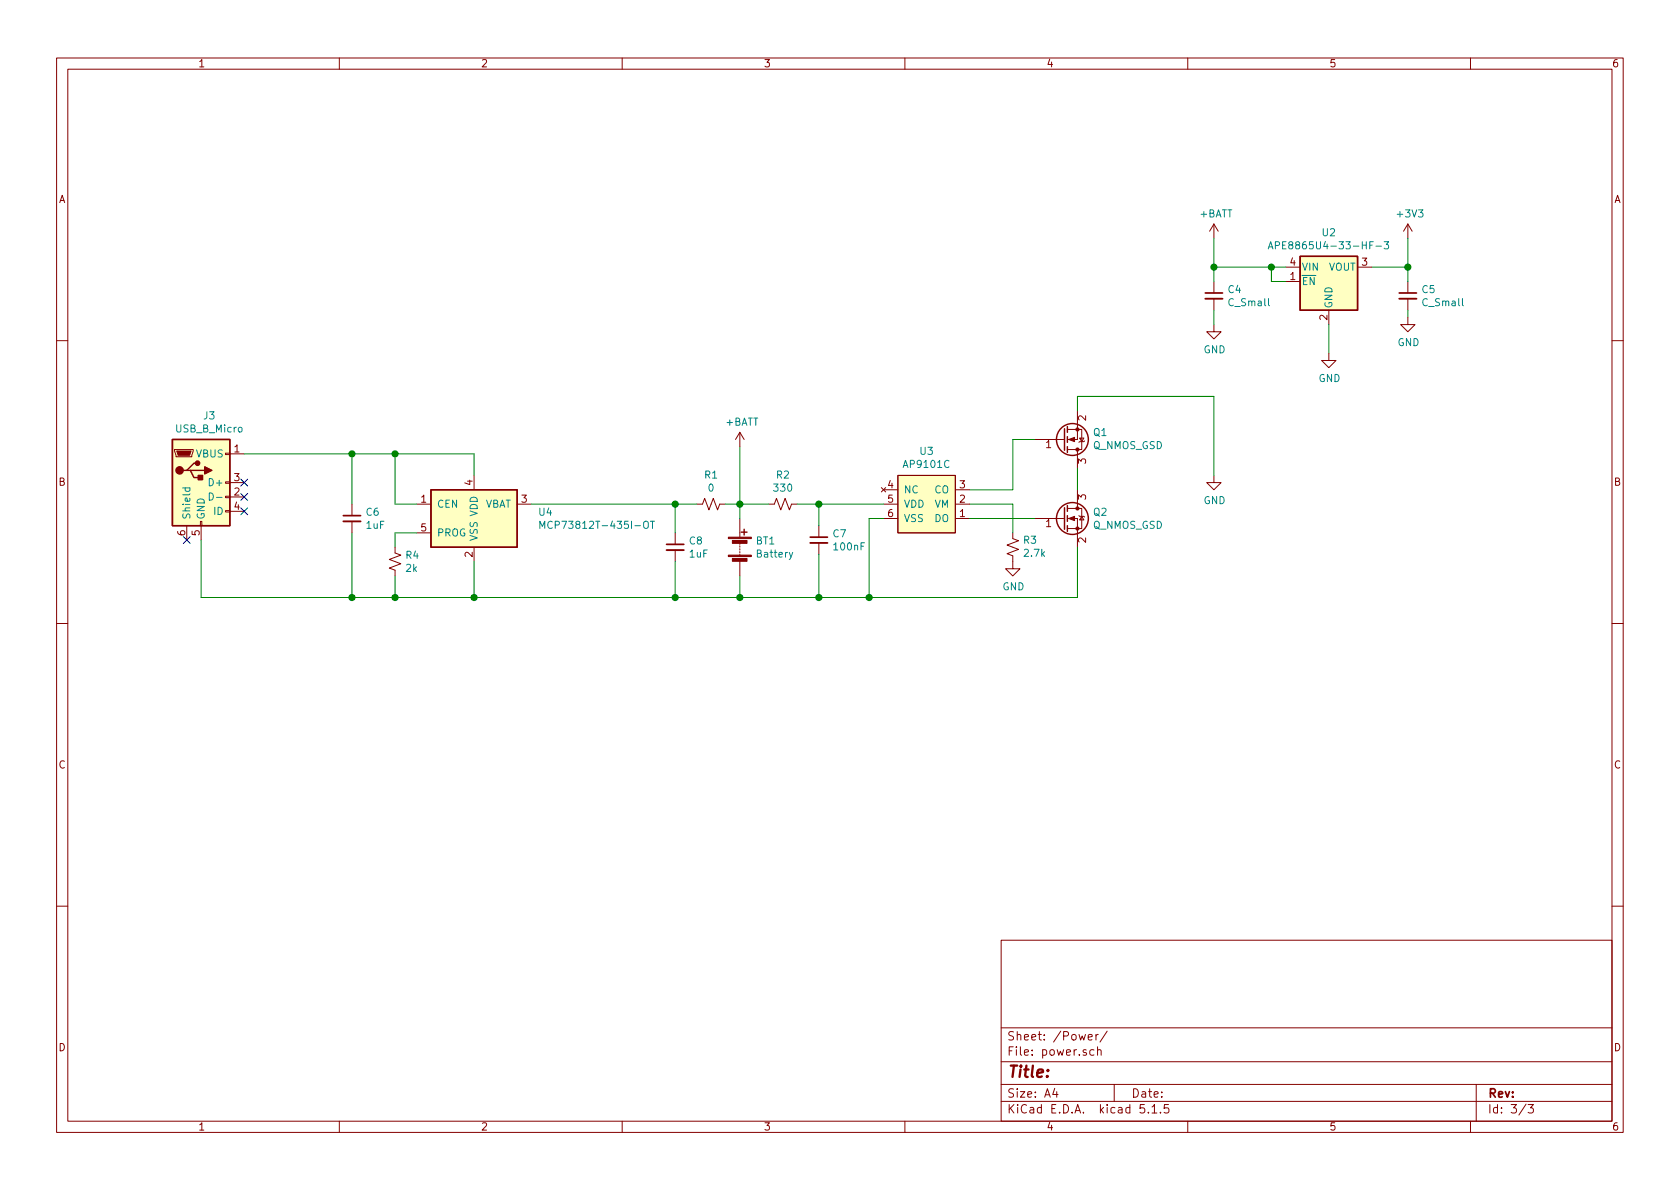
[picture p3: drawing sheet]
EESchema Schematic File Version 4
EELAYER 30 0
EELAYER END
$Descr A4 11693 8268
encoding utf-8
Sheet 3 3
Title ""
Date ""
Rev ""
Comp ""
Comment1 ""
Comment2 ""
Comment3 ""
Comment4 ""
$EndDescr
$Comp
L Device:Battery BT1
U 1 1
P 5150 3800
F 0 "BT1" H 5258 3846 50  0000 L CNN
F 1 "Battery" H 5258 3755 50  0000 L CNN
F 2 "Connector_JST:JST_EH_B02B-EH-A_1x02_P2.50mm_Vertical" V 5150 3860 50  0001 C CNN
F 3 "~" V 5150 3860 50  0001 C CNN
	1    5150 3800
	1    0    0    -1  
$EndComp
$Comp
L Battery_Management:MCP73812T-435I-OT U4
U 1 1
P 3300 3600
F 0 "U4" H 3744 3646 50  0000 L CNN
F 1 "MCP73812T-435I-OT" H 3744 3555 50  0000 L CNN
F 2 "Package_TO_SOT_SMD:SOT-23-5_HandSoldering" H 3350 3350 50  0001 L CNN
F 3 "http://ww1.microchip.com/downloads/en/DeviceDoc/22036b.pdf" H 3050 3850 50  0001 C CNN
	1    3300 3600
	1    0    0    -1  
$EndComp
$Comp
L Device:C_Small C8
U 1 1
P 4700 3800
F 0 "C8" H 4792 3846 50  0000 L CNN
F 1 "1uF" H 4792 3755 50  0000 L CNN
F 2 "Capacitor_SMD:C_0805_2012Metric_Pad1.15x1.40mm_HandSolder" H 4700 3800 50  0001 C CNN
F 3 "~" H 4700 3800 50  0001 C CNN
	1    4700 3800
	1    0    0    -1  
$EndComp
$Comp
L Device:C_Small C6
U 1 1
P 2450 3600
F 0 "C6" H 2542 3646 50  0000 L CNN
F 1 "1uF" H 2542 3555 50  0000 L CNN
F 2 "Capacitor_SMD:C_0805_2012Metric_Pad1.15x1.40mm_HandSolder" H 2450 3600 50  0001 C CNN
F 3 "~" H 2450 3600 50  0001 C CNN
	1    2450 3600
	1    0    0    -1  
$EndComp
$Comp
L Device:R_Small_US R4
U 1 1
P 2750 3900
F 0 "R4" H 2818 3946 50  0000 L CNN
F 1 "2k" H 2818 3855 50  0000 L CNN
F 2 "Resistor_SMD:R_0805_2012Metric_Pad1.15x1.40mm_HandSolder" H 2750 3900 50  0001 C CNN
F 3 "~" H 2750 3900 50  0001 C CNN
	1    2750 3900
	1    0    0    -1  
$EndComp
Wire Wire Line
	2750 3800 2750 3700
Wire Wire Line
	2750 3700 2900 3700
Wire Wire Line
	2750 4000 2750 4150
Wire Wire Line
	2750 4150 3300 4150
Wire Wire Line
	3300 4150 3300 3900
Wire Wire Line
	3300 3300 3300 3150
Wire Wire Line
	3300 3150 2750 3150
Wire Wire Line
	2750 3150 2750 3500
Wire Wire Line
	2750 3500 2900 3500
Wire Wire Line
	3700 3500 4700 3500
Wire Wire Line
	5150 3500 5150 3600
Wire Wire Line
	4700 3700 4700 3500
$Comp
L Device:R_Small_US R1
U 1 1
P 4950 3500
F 0 "R1" V 4745 3500 50  0000 C CNN
F 1 "0" V 4836 3500 50  0000 C CNN
F 2 "Resistor_SMD:R_0805_2012Metric_Pad1.15x1.40mm_HandSolder" H 4950 3500 50  0001 C CNN
F 3 "~" H 4950 3500 50  0001 C CNN
	1    4950 3500
	0    1    1    0   
$EndComp
Wire Wire Line
	4700 3500 4850 3500
Connection ~ 4700 3500
Wire Wire Line
	2450 3500 2450 3150
Wire Wire Line
	2450 3150 2750 3150
Connection ~ 2750 3150
Wire Wire Line
	4700 3900 4700 4150
Wire Wire Line
	4700 4150 5150 4150
Wire Wire Line
	5150 4150 5150 4000
Wire Wire Line
	3300 4150 4700 4150
Connection ~ 3300 4150
Connection ~ 4700 4150
Wire Wire Line
	2450 3700 2450 4150
Wire Wire Line
	2450 4150 2750 4150
Connection ~ 2750 4150
$Comp
L Connector:USB_B_Micro J3
U 1 1
P 1400 3350
F 0 "J3" H 1457 3817 50  0000 C CNN
F 1 "USB_B_Micro" H 1457 3726 50  0000 C CNN
F 2 "Connector_USB:USB_Micro-B_Amphenol_10103594-0001LF_Horizontal" H 1550 3300 50  0001 C CNN
F 3 "~" H 1550 3300 50  0001 C CNN
	1    1400 3350
	1    0    0    -1  
$EndComp
Wire Wire Line
	1700 3150 2450 3150
Connection ~ 2450 3150
Wire Wire Line
	1400 3750 1400 4150
Wire Wire Line
	1400 4150 2450 4150
Connection ~ 2450 4150
NoConn ~ 1300 3750
NoConn ~ 1700 3550
NoConn ~ 1700 3450
NoConn ~ 1700 3350
$Comp
L Device:R_Small_US R2
U 1 1
P 5450 3500
F 0 "R2" V 5245 3500 50  0000 C CNN
F 1 "330" V 5336 3500 50  0000 C CNN
F 2 "Resistor_SMD:R_0805_2012Metric_Pad1.15x1.40mm_HandSolder" H 5450 3500 50  0001 C CNN
F 3 "~" H 5450 3500 50  0001 C CNN
	1    5450 3500
	0    1    1    0   
$EndComp
$Comp
L Device:C_Small C7
U 1 1
P 5700 3750
F 0 "C7" H 5792 3796 50  0000 L CNN
F 1 "100nF" H 5792 3705 50  0000 L CNN
F 2 "Capacitor_SMD:C_0805_2012Metric_Pad1.15x1.40mm_HandSolder" H 5700 3750 50  0001 C CNN
F 3 "~" H 5700 3750 50  0001 C CNN
	1    5700 3750
	1    0    0    -1  
$EndComp
$Comp
L rpn:AP9101C U3
U 1 1
P 6450 3500
F 0 "U3" H 6450 3135 50  0000 C CNN
F 1 "AP9101C" H 6450 3226 50  0000 C CNN
F 2 "Package_TO_SOT_SMD:SOT-23-6_Handsoldering" H 6450 3950 50  0001 C CNN
F 3 "" H 6450 3950 50  0001 C CNN
	1    6450 3500
	-1   0    0    1   
$EndComp
Wire Wire Line
	5050 3500 5150 3500
Connection ~ 5150 3500
Wire Wire Line
	5150 3500 5350 3500
Wire Wire Line
	5700 3650 5700 3500
Wire Wire Line
	5700 3850 5700 4150
Wire Wire Line
	5700 4150 5150 4150
Connection ~ 5150 4150
Wire Wire Line
	5700 4150 6050 4150
Wire Wire Line
	6050 4150 6050 3600
Wire Wire Line
	6050 3600 6150 3600
Connection ~ 5700 4150
$Comp
L power:GND #PWR0106
U 1 1
P 7050 3900
F 0 "#PWR0106" H 7050 3650 50  0001 C CNN
F 1 "GND" H 7055 3727 50  0000 C CNN
F 2 "" H 7050 3900 50  0001 C CNN
F 3 "" H 7050 3900 50  0001 C CNN
	1    7050 3900
	1    0    0    -1  
$EndComp
$Comp
L Device:R_Small_US R3
U 1 1
P 7050 3800
F 0 "R3" H 6982 3754 50  0000 R CNN
F 1 "2.7k" H 6982 3845 50  0000 R CNN
F 2 "Resistor_SMD:R_0805_2012Metric_Pad1.15x1.40mm_HandSolder" H 7050 3800 50  0001 C CNN
F 3 "~" H 7050 3800 50  0001 C CNN
	1    7050 3800
	-1   0    0    1   
$EndComp
Wire Wire Line
	7050 3700 7050 3500
Wire Wire Line
	7050 3500 6750 3500
$Comp
L Device:Q_NMOS_GSD Q2
U 1 1
P 7400 3600
F 0 "Q2" H 7606 3646 50  0000 L CNN
F 1 "Q_NMOS_GSD" H 7606 3555 50  0000 L CNN
F 2 "Package_TO_SOT_SMD:SOT-23_Handsoldering" H 7600 3700 50  0001 C CNN
F 3 "~" H 7400 3600 50  0001 C CNN
	1    7400 3600
	1    0    0    -1  
$EndComp
$Comp
L Device:Q_NMOS_GSD Q1
U 1 1
P 7400 3050
F 0 "Q1" H 7606 3004 50  0000 L CNN
F 1 "Q_NMOS_GSD" H 7606 3095 50  0000 L CNN
F 2 "Package_TO_SOT_SMD:SOT-23_Handsoldering" H 7600 3150 50  0001 C CNN
F 3 "~" H 7400 3050 50  0001 C CNN
	1    7400 3050
	1    0    0    1   
$EndComp
Wire Wire Line
	7500 3800 7500 4150
Wire Wire Line
	7500 4150 6050 4150
Connection ~ 6050 4150
Wire Wire Line
	7200 3600 6750 3600
Wire Wire Line
	6750 3400 7050 3400
Wire Wire Line
	7050 3400 7050 3050
Wire Wire Line
	7050 3050 7200 3050
Wire Wire Line
	7500 3400 7500 3250
$Comp
L power:+BATT #PWR0107
U 1 1
P 5150 3100
F 0 "#PWR0107" H 5150 2950 50  0001 C CNN
F 1 "+BATT" H 5165 3273 50  0000 C CNN
F 2 "" H 5150 3100 50  0001 C CNN
F 3 "" H 5150 3100 50  0001 C CNN
	1    5150 3100
	1    0    0    -1  
$EndComp
$Comp
L power:GND #PWR0108
U 1 1
P 8450 3300
F 0 "#PWR0108" H 8450 3050 50  0001 C CNN
F 1 "GND" H 8455 3127 50  0000 C CNN
F 2 "" H 8450 3300 50  0001 C CNN
F 3 "" H 8450 3300 50  0001 C CNN
	1    8450 3300
	1    0    0    -1  
$EndComp
Wire Wire Line
	7500 2850 7500 2750
Wire Wire Line
	7500 2750 8450 2750
Wire Wire Line
	8450 2750 8450 3300
$Comp
L Regulator_Linear:APE8865U4-33-HF-3 U2
U 1 1
P 9250 1950
F 0 "U2" H 9250 2292 50  0000 C CNN
F 1 "APE8865U4-33-HF-3" H 9250 2201 50  0000 C CNN
F 2 "Package_TO_SOT_SMD:SOT-23-5_HandSoldering" H 9250 2275 50  0001 C CIN
F 3 "http://www.tme.eu/fr/Document/ced3461ed31ea70a3c416fb648e0cde7/APE8865-3.pdf" H 9250 2050 50  0001 C CNN
	1    9250 1950
	1    0    0    -1  
$EndComp
$Comp
L power:GND #PWR0109
U 1 1
P 9250 2450
F 0 "#PWR0109" H 9250 2200 50  0001 C CNN
F 1 "GND" H 9255 2277 50  0000 C CNN
F 2 "" H 9250 2450 50  0001 C CNN
F 3 "" H 9250 2450 50  0001 C CNN
	1    9250 2450
	1    0    0    -1  
$EndComp
Wire Wire Line
	9250 2450 9250 2250
$Comp
L Device:C_Small C5
U 1 1
P 9800 2050
F 0 "C5" H 9892 2096 50  0000 L CNN
F 1 "C_Small" H 9892 2005 50  0000 L CNN
F 2 "Capacitor_SMD:C_0805_2012Metric_Pad1.15x1.40mm_HandSolder" H 9800 2050 50  0001 C CNN
F 3 "~" H 9800 2050 50  0001 C CNN
	1    9800 2050
	1    0    0    -1  
$EndComp
$Comp
L Device:C_Small C4
U 1 1
P 8450 2050
F 0 "C4" H 8542 2096 50  0000 L CNN
F 1 "C_Small" H 8542 2005 50  0000 L CNN
F 2 "Capacitor_SMD:C_0805_2012Metric_Pad1.15x1.40mm_HandSolder" H 8450 2050 50  0001 C CNN
F 3 "~" H 8450 2050 50  0001 C CNN
	1    8450 2050
	1    0    0    -1  
$EndComp
Wire Wire Line
	9550 1850 9800 1850
Wire Wire Line
	9800 1850 9800 1950
$Comp
L power:GND #PWR0110
U 1 1
P 9800 2200
F 0 "#PWR0110" H 9800 1950 50  0001 C CNN
F 1 "GND" H 9805 2027 50  0000 C CNN
F 2 "" H 9800 2200 50  0001 C CNN
F 3 "" H 9800 2200 50  0001 C CNN
	1    9800 2200
	1    0    0    -1  
$EndComp
Wire Wire Line
	9800 2200 9800 2150
Wire Wire Line
	8450 1950 8450 1850
Wire Wire Line
	8450 1850 8850 1850
Wire Wire Line
	8950 1950 8850 1950
Wire Wire Line
	8850 1950 8850 1850
Connection ~ 8850 1850
Wire Wire Line
	8850 1850 8950 1850
$Comp
L power:GND #PWR0111
U 1 1
P 8450 2250
F 0 "#PWR0111" H 8450 2000 50  0001 C CNN
F 1 "GND" H 8455 2077 50  0000 C CNN
F 2 "" H 8450 2250 50  0001 C CNN
F 3 "" H 8450 2250 50  0001 C CNN
	1    8450 2250
	1    0    0    -1  
$EndComp
Wire Wire Line
	8450 2250 8450 2150
$Comp
L power:+BATT #PWR0112
U 1 1
P 8450 1650
F 0 "#PWR0112" H 8450 1500 50  0001 C CNN
F 1 "+BATT" H 8465 1823 50  0000 C CNN
F 2 "" H 8450 1650 50  0001 C CNN
F 3 "" H 8450 1650 50  0001 C CNN
	1    8450 1650
	1    0    0    -1  
$EndComp
Wire Wire Line
	8450 1650 8450 1850
Connection ~ 8450 1850
$Comp
L power:+3V3 #PWR0113
U 1 1
P 9800 1650
F 0 "#PWR0113" H 9800 1500 50  0001 C CNN
F 1 "+3V3" H 9815 1823 50  0000 C CNN
F 2 "" H 9800 1650 50  0001 C CNN
F 3 "" H 9800 1650 50  0001 C CNN
	1    9800 1650
	1    0    0    -1  
$EndComp
Wire Wire Line
	9800 1650 9800 1850
Connection ~ 9800 1850
Wire Wire Line
	5150 3100 5150 3500
Wire Wire Line
	5700 3500 6150 3500
Wire Wire Line
	5550 3500 5700 3500
Connection ~ 5700 3500
$EndSCHEMATC
